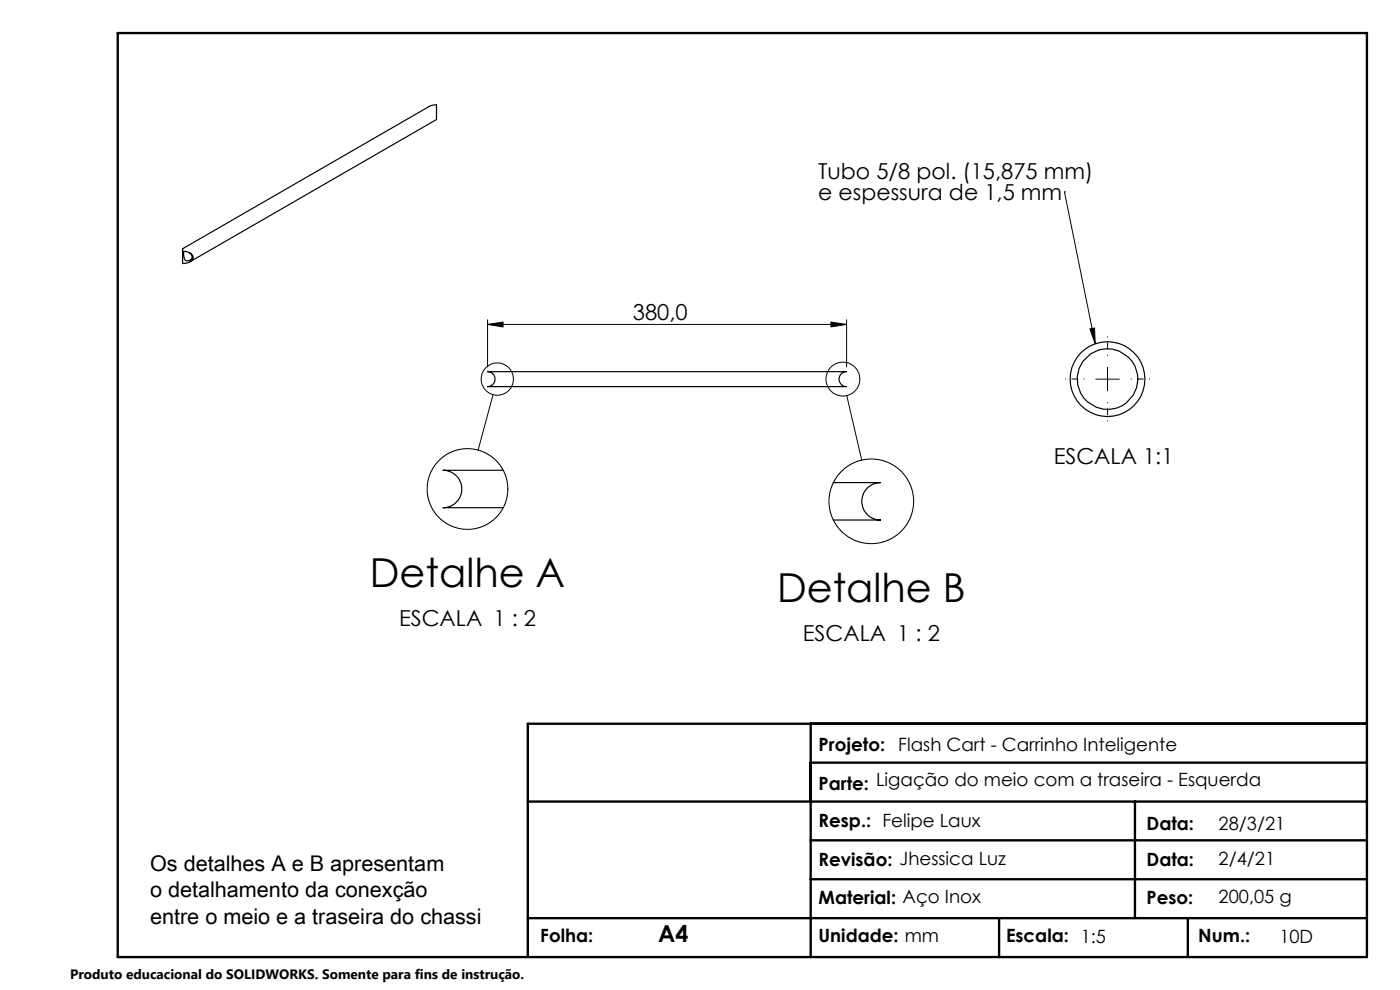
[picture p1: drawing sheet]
<svg xmlns="http://www.w3.org/2000/svg" width="297mm" height="210mm" viewBox="0 0 297 210" stroke-linecap="round" stroke-linejoin="round" font-family="sans-serif">
<g fill="none" stroke="#000" stroke-width=".21">
<path d="M225.8 40.7h.1M225.8 40.7l6.5 32.2M103.4 68.8l3.3-.5v1zM103.4 67.8v10M103.4 68.8h76.2M176.3 68.3l3.3 .5-3.3 .5zM179.6 67.8v10M231.2 69.8l1-.2 .1 3.3zM234.9 77.9v5M104.6 83.7l-3.2 11.8M179.6 83.9l3.2 13.7M232.4 80.4h5.1"/>
<circle cx="105.5" cy="80.4" r="3.4"/>
<circle cx="178.8" cy="80.4" r="3.6"/>
<circle cx="99.2" cy="103.7" r="8.6"/>
<circle cx="184.8" cy="106.3" r="9"/>
</g>
<path d="M235 75.4v-3.9M230 80.4h-4M235 85.4v3.9M240 80.4h3.9" fill="none" stroke="#000" stroke-width=".21" stroke-dasharray="15.2 1.3 1.3 1.3" stroke-dashoffset="15.2"/>
<path d="M25 7h265v196h-265zM172 153.5v49.5M290 153.5h-178v49.5M112 170h178M172 161.8h118M172 178.3h118M240.8 170v24.8M172 186.5h118M211.9 194.8v8.2M252 194.8v8.2M290 194.8h-178" fill="none" stroke="#000" stroke-width=".5"/>
<g fill="#000">
<path d="M231.2 69.8l1-.2 .1 3.3z"/>
<path d="M103.4 68.8l3.3-.5v1zM176.3 68.3l3.3 .5-3.3 .5z"/>
</g>
<g fill="none" stroke="#000" stroke-width=".25">
<path d="M38.7 53.3v-.5l52.6-30.3 1.3-.3v3.2l-52.3 30.1M38.7 53.3a2.02 2.02 0 0 1 2.3 1.3 2.02 2.02 0 0 1-2.3 1.3zM38.9 53.3a2.91 2.91 0 0 0 .5 2 .91 .91 0 0 0 1.3-.4 .91 .91 0 0 0-.4-1.2M103.4 78.8h76.2a1.59 1.59 0 0 0-1.6 1.6 1.59 1.59 0 0 0 1.6 1.6h-76.2a1.59 1.59 0 0 0 1.6-1.6 1.59 1.59 0 0 0-1.6-1.6zM106.8 99.8h-12.8a4 4 0 0 1 4 3.9 4 4 0 0 1-4 4h12.8M176.8 102.4h10a4 4 0 0 0-4 3.9 4 4 0 0 0 4 4h-10"/>
<circle cx="235" cy="80.4" r="7.9"/>
<circle cx="235" cy="80.4" r="6.4"/>
</g>
<g font-size="8.5">
<text x="78.5" y="124.6">Detalhe A</text>
<text x="164.9" y="127.7">Detalhe B</text>
</g>
<text font-size="4.9" x="139.6" y="199.9">A4</text>
<g font-size="4.7">
<text x="173.6" y="37.9">Tubo 5/8 pol. (15,875 mm)</text>
<text x="173.6" y="42.4">e espessura de 1,5 mm</text>
<text x="134.2" y="67.8">380,0</text>
<text x="223.5" y="98.5">ESCALA 1:1</text>
<text x="84.7" y="132.8">ESCALA 1 : 2</text>
<text x="170.3" y="135.9">ESCALA 1 : 2</text>
</g>
<g font-size="4.6">
<text x="31.8" y="184.7">Os detalhes A e B apresentam</text>
<text x="31.8" y="190.3">o detalhamento da conexção</text>
<text x="31.8" y="195.9">entre o meio e a traseira do chassi</text>
</g>
<g font-size="3.9">
<text x="173.7" y="159.2">Projeto:</text>
<text x="190.6" y="159.2">Flash Cart - Carrinho Inteligente</text>
<text x="173.7" y="167.6">Parte: Ligação do meio com a traseira - Esquerda</text>
<text x="173.7" y="175.4">Resp.: Felipe Laux</text>
<text x="243.2" y="176.1">Data:</text>
<text x="258.5" y="176">28/3/21</text>
<text x="173.7" y="183.7">Revisão: Jhessica Luz</text>
<text x="243.2" y="183.7">Data:</text>
<text x="258.5" y="183.4">2/4/21</text>
<text x="173.7" y="191.7">Material: Aço Inox</text>
<text x="243.2" y="191.7">Peso:</text>
<text x="258.5" y="191.6">200,05 g</text>
<text x="114.6" y="199.9">Folha:</text>
<text x="173.7" y="199.9">Unidade: mm</text>
<text x="213.4" y="199.9">Escala: 1:5</text>
<text x="254.2" y="199.9">Num.:</text>
<text x="271.4" y="200.1">10D</text>
</g>
<text font-size="2.9" x="14.9" y="207.6">Produto educacional do SOLIDWORKS. Somente para fins de instrução.</text>
</svg>
